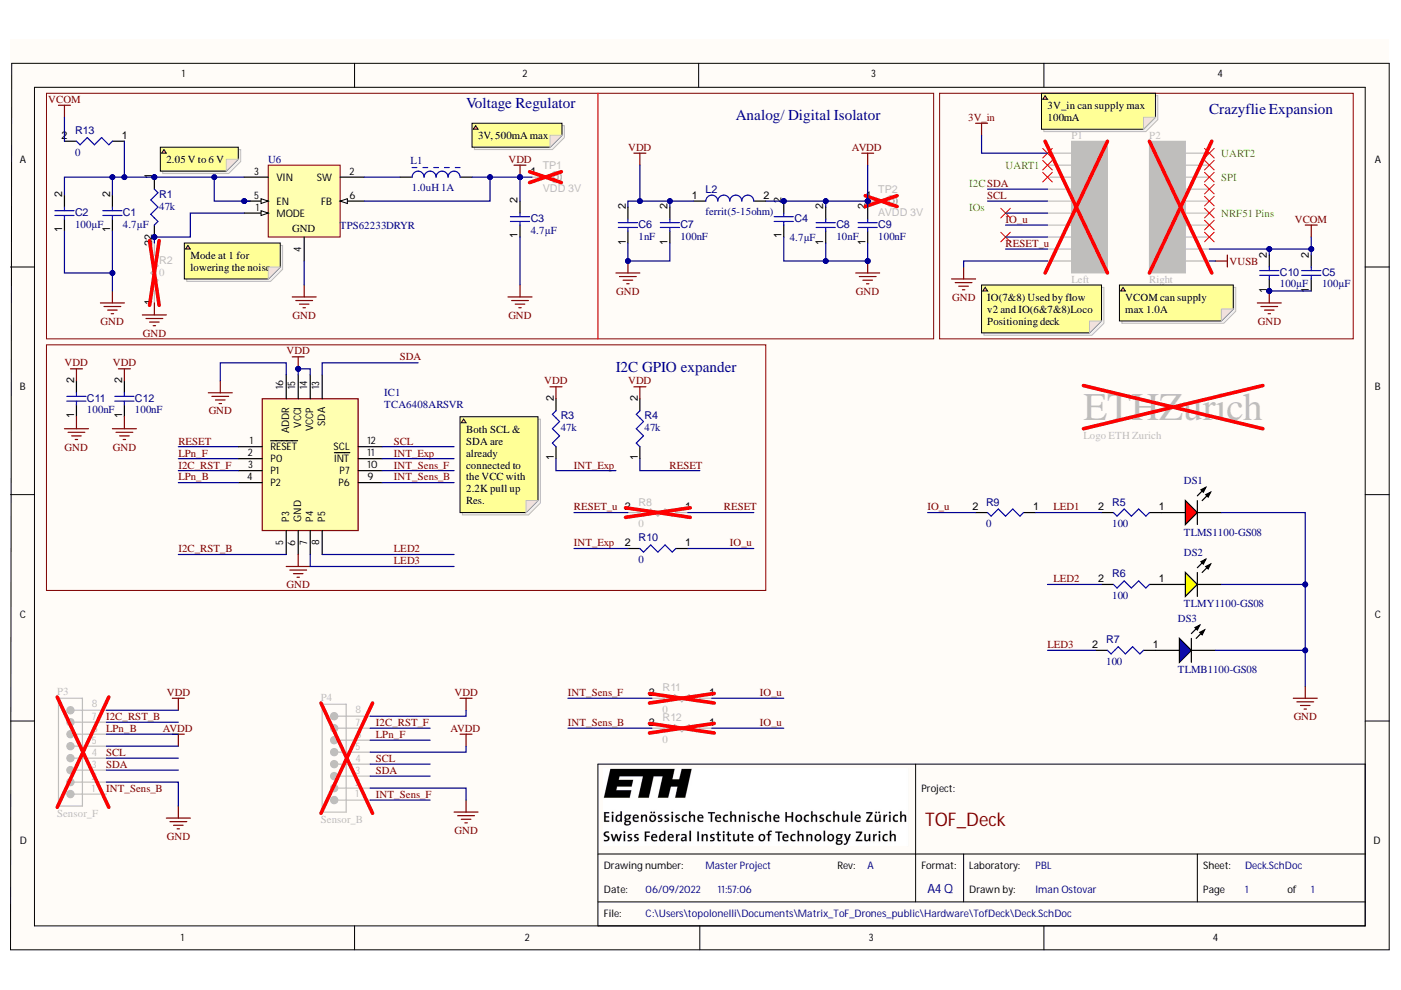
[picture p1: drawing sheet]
# Altium project TofDeck.PrjPcb
1 sheet, 39 parts. Net scope: global (net labels, ports and power ports of the same name join across sheets).
Board file: Deck.PcbDoc

## Sheet Deck.SchDoc: TOF_Deck
size A4; Author: Iman Ostovar; CompanyName: ETH Zürich; DrawnBy: Iman Ostovar; Engineer: Iman Ostovar; Organization: PBL; DocumentNumber: Master Project; Revision: A; SheetNumber: 1; SheetTotal: 1

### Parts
A1  Logo ETH Zurich  [eth-zurich_3mm]  (no BOM)
C1  value 4.7µF  [CAPC1005X55X25ML5T10]  (hidden comment: Capacitor 1 uF +/- 10% 6.3 V 1005)
C2  value 100µF  [CAPC0805(2012)145_L]  (hidden comment: Capacitor 100µF +/-20% 6.3V 0805)
C3  value 4.7µF  [CAPC1005X55X25ML5T10]  (hidden comment: Capacitor 1 uF +/- 10% 6.3 V 1005)
C4  value 4.7µF  [CAPC1005X55X25ML5T10]  (hidden comment: Capacitor 1 uF +/- 10% 6.3 V 1005)
C5  value 100µF  [CAPC0805(2012)145_L]  (hidden comment: Capacitor 100µF +/-20% 6.3V 0805)
C6  value 1nF  [CAPC0402(1005)60_L]  (hidden comment: Capacitor 100nF +/-20% 25V 0402)
C7  value 100nF  [CAPC0402(1005)60_L]  (hidden comment: Capacitor 100nF +/-20% 25V 0402)
C8  value 10nF  [CAPC0402(1005)60_L]  (hidden comment: Capacitor 100nF +/-20% 25V 0402)
C9  value 100nF  [CAPC0402(1005)60_L]  (hidden comment: Capacitor 100nF +/-20% 25V 0402)
C10  value 100µF  [CAPC0805(2012)145_L]  (hidden comment: Capacitor 100µF +/-20% 6.3V 0805)
C11  value 100nF  [CAPC0402(1005)60_L]  (hidden comment: Capacitor 100nF +/-20% 25V 0402)
C12  value 100nF  [CAPC0402(1005)60_L]  (hidden comment: Capacitor 100nF +/-20% 25V 0402)
DS1  TLMS1100-GS08  [VISH-TLMX1100_V]
DS2  TLMY1100-GS08  [VISH-TLMX1100-2_V]
DS3  TLMB1100-GS08  [VISH-TLMX1100-2_V]
IC1  TCA6408ARSVR  [QFN40P180X260X55-16N]
L1  1.0uH 1A  [INDC2013X105X50ML20T20]
L2  value ferrit(5-15ohm)  [MURA-LQP15MN3N6B02D-2_M]  (hidden comment: LQP15MN3N6B02D)
P1  Left  [PCBComponent_1]
P2  Right  [PCBComponent_1]
P3  Sensor_F  [M50-3930842]
P4  Sensor_B  [M50-3930842]
R1  value 47k  [RESC0402(1005)_L]  (hidden comment: Resistor 47K5 +/-1 % 0402 63 mW)
R2  value 0  [RESC0402(1005)_L]  (hidden comment: Jumper 0402)
R3  value 47k  [RESC0402(1005)_L]  (hidden comment: Resistor 47K5 +/-1 % 0402 63 mW)
R4  value 47k  [RESC0402(1005)_L]  (hidden comment: Resistor 47K5 +/-1 % 0402 63 mW)
R5  value 100  [RESC0402(1005)_L]  (hidden comment: Resistor 47K5 +/-1 % 0402 63 mW)
R6  value 100  [RESC0402(1005)_L]  (hidden comment: Resistor 47K5 +/-1 % 0402 63 mW)
R7  value 100  [RESC0402(1005)_L]  (hidden comment: Resistor 47K5 +/-1 % 0402 63 mW)
R8  value 0  [RESC0402(1005)_L]  (hidden comment: Jumper 0402)
R9  value 0  [RESC0402(1005)_L]  (hidden comment: Jumper 0402)
R10  value 0  [RESC0402(1005)_L]  (hidden comment: Jumper 0402)
R11  value 0  [RESC0402(1005)_L]  (hidden comment: Jumper 0402)
R12  value 0  [RESC0402(1005)_L]  (hidden comment: Jumper 0402)
R13  value 0  [RESC0402(1005)_L]  (hidden comment: Jumper 0402)
TP1  VDD 3V  [TP06R]  (no BOM)
TP2  AVDD 3V  [TP06R]  (no BOM)
U6  TPS62233DRYR  [DRY0006A]

### Blocks framed on the sheet
Crazyflie Expansion: C5 C10 P1 P2
I2C GPIO expander: C11 C12 IC1 R3 R4 R8 R10

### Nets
3V_in: P1.1
AVDD: C4.2 C8.2 C9.2 L2.2 P3.5 P4.5 TP2.1(TP)
GND: C1.1 C2.1 C3.1 C4.1 C5.1 C6.1 C7.1 C8.1 C9.1 C10.1 C11.1 C12.1 DS1.2(K) DS2.2(K) DS3.2(K) IC1.6(GND) IC1.16(ADDR) P1.10 P3.2 P4.2 R2.1 U6.4(GND)
VCOM: C5.2 C10.2 P2.9 R13.2
VDD: C3.2 C6.2 C7.2 C11.2 C12.2 IC1.14(VCCP) IC1.15(VCCI) L1.2 L2.1 P3.8 P4.8 R3.2 R4.2 TP1.1(TP) U6.6(FB)
VUSB: P2.10
~{INT_Exp}: IC1.11(~{INT}) R3.1 R10.2
~{RESET}: IC1.1(~{RESET}) R4.1 R8.1
~{RESET_u}: P1.9 R8.2
I2C_RST_B: IC1.5(P3) P3.7
I2C_RST_F: IC1.3(P1) P4.7
INT_Sens_B: IC1.9(P6) P3.1 R12.2
INT_Sens_F: IC1.10(P7) P4.1 R11.2
IO_u: P1.7 R9.2 R10.1 R11.1 R12.1
LED1: R5.2 R9.1
LED2: IC1.8(P5) R6.2
LED3: IC1.7(P4) R7.2
LPn_B: IC1.4(P2) P3.6
LPn_F: IC1.2(P0) P4.6
SCL: IC1.12(SCL) P1.5 P3.4 P4.4
SDA: IC1.13(SDA) P1.4 P3.3 P4.3
NetC1_2: C1.2 C2.2 R1.1 R13.1 U6.3(VIN) U6.5(EN)
NetDS1_1: DS1.1(A) R5.1
NetDS2_1: DS2.1(A) R6.1
NetDS3_1: DS3.1(A) R7.1
NetL1_1: L1.1 U6.2(SW)
NetR1_2: R1.2 R2.2 U6.1(MODE)

Not connected (* = marked no-connect by the designer): P1 2* 3* 6* 8*; P2 1* 2* 3* 4* 5* 6* 7* 8*

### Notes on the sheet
- Voltage Regulator
- Analog/ Digital Isolator
- 3V_in can supply max 100mA
- 2.05 V to 6 V
- 3V, 500mA max
- I2C
- (near P1) UART1
- (near P2) SPI
- (near P2) UART2
- IOs
- NRF51 Pins
- (near U6) Mode at 1 for lowering the noise
- (near P1) IO(7&8) Used by flow v2 and IO(6&7&8)Loco Positioning deck
- VCOM can supply max 1.0A
- (near R3) Both SCL & SDA are already connected to the VCC with 2.2K pull up Res.

## Assembly variants
Production: not fitted A1 P1 P2 P3 P4 R2 R8 R11 R12 TP1 TP2
